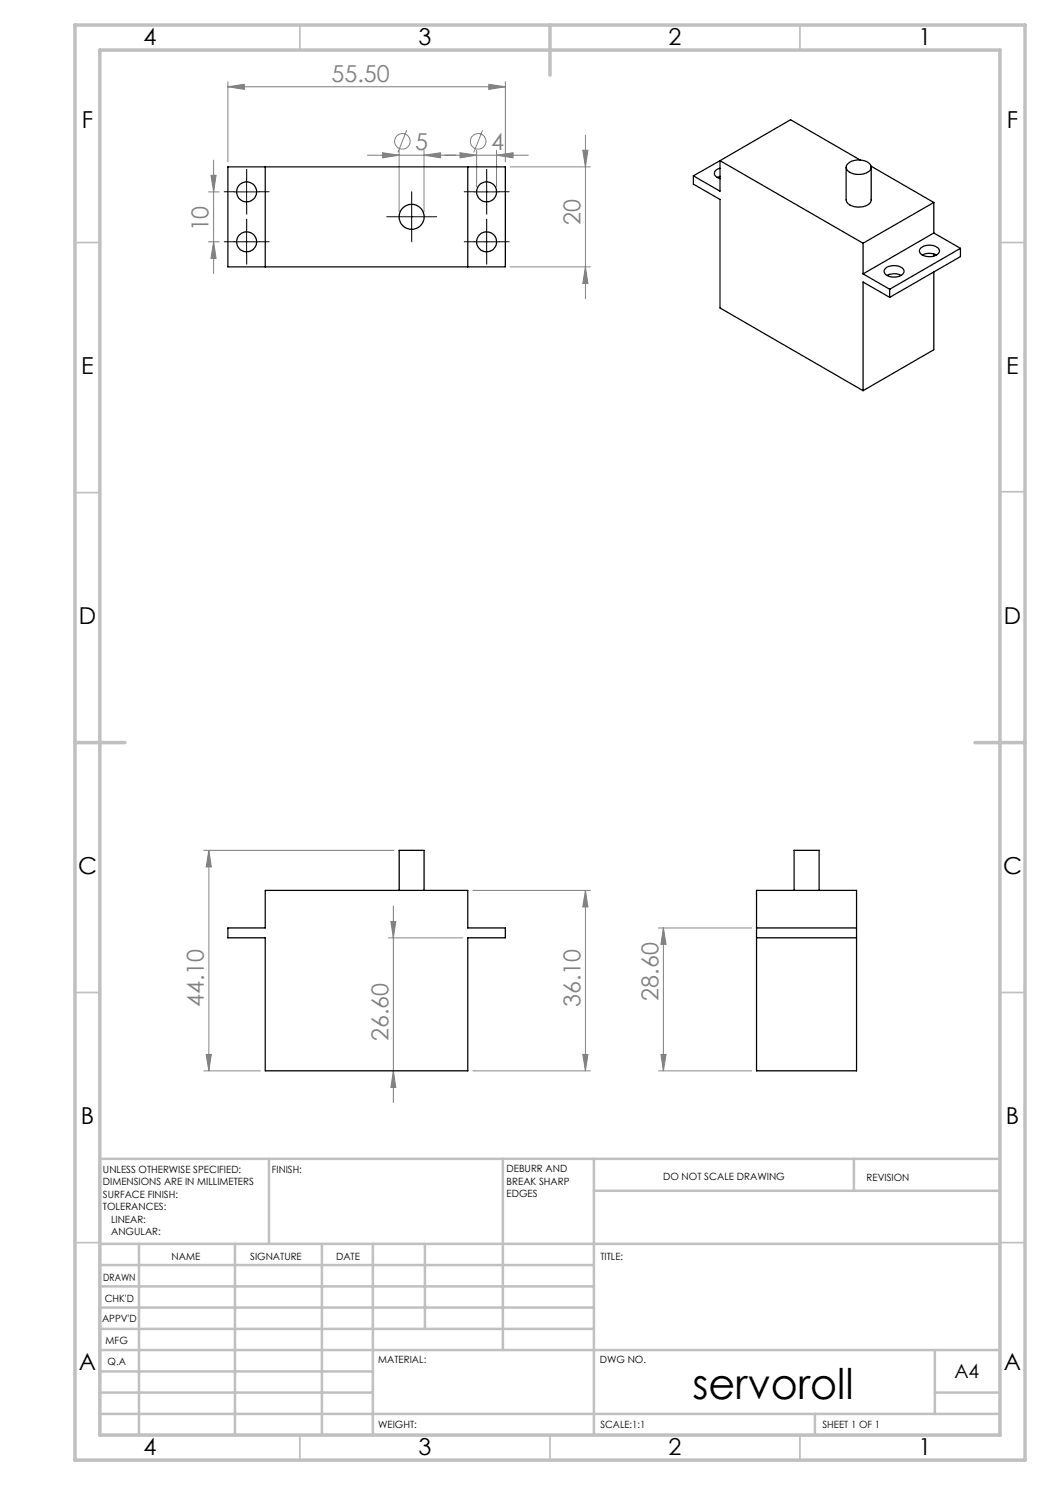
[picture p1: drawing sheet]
<svg xmlns="http://www.w3.org/2000/svg" width="210mm" height="297mm" viewBox="0 0 210 297" stroke-linecap="round" stroke-linejoin="round" font-family="sans-serif">
<g fill="none" stroke="#808080" stroke-width=".2">
<path d="M45.6 17.4l3.3-.5v1zM45.6 16.4v16M45.6 17.4h55.5M97.8 16.9l3.3 .5-3.3 .5zM101.1 16.4v16M41.7 38.4h2.1M42.2 35.1h1l-.5 3.3zM42.7 32v22.7M73.5 31h32.2M76.5 30.5l3.3 .5-3.3 .6zM79.8 30.1v12.3M81.4 26l-1.8 4.5"/>
<path d="M84.8 31l3.3-.5v1.1zM84.8 30.1v12.3M92 30.5l3.3 .5-3.3 .6zM95.3 30.1v7.3M96.5 26l-1.7 4.5M99.3 31l3.3-.5v1.1zM99.3 30.1v7.3M102.1 33.4h16M116.6 30.1h1l-.5 3.3zM117.1 27v32.7M41.7 48.4h2.1M42.7 48.4l.5 3.3h-1z"/>
<path d="M102.1 53.4h16M117.1 53.4l.5 3.3h-1zM40.7 170.1h38.1M41.8 170.1l.5 3.3h-1.1zM41.8 170.1v44.1M94.6 178.1h23.5M117.1 178.1l.5 3.3h-1zM117.1 178.1v36.1M77.7 187.6h14.9M78.2 184.3h1l-.5 3.3zM78.7 181.2v39.3M131.7 185.6h18.6"/>
<path d="M132.7 185.6l.5 3.3h-1zM132.7 185.6v28.6M40.7 214.2h11.4M41.2 210.9h1.1l-.5 3.3zM78.7 214.2l.5 3.3h-1zM94.6 214.2h23.5M116.6 210.9h1l-.5 3.3zM131.7 214.2h18.6M132.2 210.9h1l-.5 3.3z"/>
<circle cx="80.5" cy="28.3" r="1.56"/>
<circle cx="95.6" cy="28.3" r="1.56"/>
</g>
<g fill="none" stroke="#000" stroke-width=".2" stroke-dasharray="15.2 1.3 1.3 1.3">
<path d="M46.8 38.4h-2M49.3 35.9v-2M51.8 38.4h2M94.8 38.4h-2M97.3 35.9v-2M99.8 38.4h2M46.8 48.4h-2M49.3 40.9v2M49.3 45.9v-2M49.3 50.9v2M51.8 48.4h2M79.8 43.4h-2.5"/>
<path d="M82.3 40.9v-2.5M82.3 45.9v2.5M84.8 43.4h2.5M94.8 48.4h-2M97.3 40.9v2M97.3 45.9v-2M97.3 50.9v2M99.8 48.4h2"/>
</g>
<path d="M46.8 38.4h5M49.3 35.9v5M94.8 38.4h5M97.3 35.9v5M46.8 48.4h5M49.3 45.9v5M79.8 43.4h5M82.3 40.9v5M94.8 48.4h5M97.3 45.9v5" fill="none" stroke="#000" stroke-width=".2"/>
<g fill="none" stroke="#c0c0c0" stroke-width=".35">
<path d="M60 5v5M160 5v5M15 48.5h5M200 48.5h5M15 98.5h5M200 98.4h5M15 198.5h5M200 198.5h5M15 248.5h5M200 248.5h5M60 287v5M110 287v5"/>
<path d="M160 287v5"/>
</g>
<g fill="none" stroke="#c0c0c0" stroke-width=".5">
<path d="M53.8 231.8v17M100.6 231.8v38.2M118.8 231.8v55.2M118.8 238.2h81.2M170.8 231.8v6.4M200 231.8h-180v55.2M20 248.8h180M20 257.3h98.8M20 253h98.8M27.8 248.8v38.2M47 248.8v38.2M64.4 248.8v38.2"/>
<path d="M74.6 248.8v38.2M85 248.8v17M20 265.8h98.8M20 261.5h98.8M20 278.5h54.6M20 274.3h54.6M20 270h180M187 278.5h13M187 270v12.8M20 282.8h180M163 282.8v4.2"/>
</g>
<path d="M15 5h190v287h-190zM20 10h180v277h-180zM110 5v10M15 148.5h10M195 148.5h10" fill="none" stroke="#c0c0c0" stroke-width=".7"/>
<g fill="#808080">
<path d="M76.5 30.5l3.3 .5-3.3 .6zM84.8 31l3.3-.5v1.1zM92 30.5l3.3 .5-3.3 .6zM99.3 31l3.3-.5v1.1z"/>
<path d="M97.8 16.9l3.3 .5-3.3 .5zM45.6 17.4l3.3-.5v1z"/>
<path d="M41.2 210.9h1.1l-.5 3.3zM41.8 170.1l.5 3.3h-1.1zM117.1 53.4l.5 3.3h-1zM116.6 30.1h1l-.5 3.3z"/>
<path d="M117.1 178.1l.5 3.3h-1zM116.6 210.9h1l-.5 3.3zM78.2 184.3h1l-.5 3.3zM78.7 214.2l.5 3.3h-1zM42.2 35.1h1l-.5 3.3zM42.7 48.4l.5 3.3h-1zM132.7 185.6l.5 3.3h-1zM132.2 210.9h1l-.5 3.3z"/>
</g>
<g fill="none" stroke="#000" stroke-width=".25">
<path d="M45.6 33.4h55.5v20h-55.5zM53.1 33.4v20M93.6 33.4v20M138.7 35.2v1.6l5.3 3.1v21.7l28.6 16.5M143.4 35.5l.6 .2M144 33.7a.97 .97 0 0 0-1 .5 .97 .97 0 0 0 .3 1.1l.1 .2M144 35.3l-.6 .2M144 32.1v6.1l-5.3-3M144 32.1l28.6 16.5M144 32.1l-5.3 3.1M169.2 33.4v6.6a2.29 2.29 0 0 0 2.7 1.4 2.28 2.28 0 0 0 2.3-1.3v-6.7M169.5 32.8a3.4 3.4 0 0 1 4.6 .1 1.18 1.18 0 0 1-.9 1.7 3.2 3.2 0 0 1-3.9-.8v-.6z"/>
<path d="M172.1 32l-14-8-14.1 8.1M174.2 33.2l12.6 7.3M172.6 54.8l5.3 3.1M172.6 48.6v6.2M177.1 53.7a2.7 2.7 0 0 1 3.7 .3 1.38 1.38 0 0 1-1.6 1.4 2.03 2.03 0 0 1-2.4-1.1zM177.4 55.1a3 3 0 0 1 2.8 0M177.9 59.5l-5.3-3.1v21.7M177.9 57.9v1.6M184.1 49.6a2.65 2.65 0 0 1 3.7 .3 1.02 1.02 0 0 1-1 1.3 2.37 2.37 0 0 1-2.9-.9v-.3zM184.5 51a3 3 0 0 1 2.8 0M186.8 46.6l5.3 3.1M186.8 46.6l-14.2 8.2"/>
<path d="M186.8 40.5l-14.2 8.1M186.8 40.5v6.1M186.8 50.8v.4M186.8 54.4v15.6l-14.2 8.1M192.1 49.7v1.6l-14.2 8.2M192.1 49.7l-14.2 8.2M53.1 178.1h40.5v7.5h7.5v2h-7.5v26.6h-40.5v-26.6h-7.5v-2h7.5zM79.8 178.1v-8h5v8M151.3 178.1h20v36.1h-20zM158.8 178.1v-8h5v8M151.3 187.6h20M151.3 185.6h20"/>
<circle cx="49.3" cy="38.4" r="2"/>
<circle cx="97.3" cy="38.4" r="2"/>
<circle cx="49.3" cy="48.4" r="2"/>
<circle cx="82.3" cy="43.4" r="2.5"/>
<circle cx="97.3" cy="48.4" r="2"/>
</g>
<text font-size="8.5" x="138.5" y="279.7">servoroll</text>
<g font-size="4.7">
<text x="28.7" y="9">4</text>
<text x="83.7" y="9">3</text>
<text x="133.7" y="9">2</text>
<text x="183.7" y="9">1</text>
<text x="16.4" y="25.5">F</text>
<text x="201.4" y="25.5">F</text>
<text x="16.2" y="74.7">E</text>
<text x="201.2" y="74.7">E</text>
<text x="15.8" y="124.7">D</text>
<text x="200.8" y="124.7">D</text>
<text x="15.6" y="174.7">C</text>
<text x="200.6" y="174.7">C</text>
<text x="16.2" y="224.7">B</text>
<text x="201.2" y="224.7">B</text>
<text x="15.8" y="274">A</text>
<text x="200.8" y="274">A</text>
<text x="28.7" y="291">4</text>
<text x="83.7" y="291">3</text>
<text x="133.7" y="291">2</text>
<text x="183.7" y="291">1</text>
</g>
<g font-size="4.7" fill="#808080">
<text x="66.3" y="16.3">55.50</text>
<text x="83.1" y="30">5</text>
<text x="98.2" y="30">4</text>
<text x="41.7" y="46.3" transform="rotate(-90 41.7 46.3)">10</text>
<text x="116.1" y="45" transform="rotate(-90 116.1 45)">20</text>
<text x="40.8" y="201.4" transform="rotate(-90 40.8 201.4)">44.10</text>
<text x="116.1" y="201.4" transform="rotate(-90 116.1 201.4)">36.10</text>
<text x="131.7" y="200.1" transform="rotate(-90 131.7 200.1)">28.60</text>
<text x="77.7" y="208.2" transform="rotate(-90 77.7 208.2)">26.60</text>
</g>
<text font-size="3.9" x="190.9" y="275.5">A4</text>
<g font-size="2">
<text x="20.6" y="234.6">UNLESS OTHERWISE SPECIFIED:</text>
<text x="20.6" y="237.1">DIMENSIONS ARE IN MILLIMETERS</text>
<text x="20.6" y="239.6">SURFACE FINISH:</text>
<text x="54.4" y="234.6">FINISH:</text>
<text x="101.3" y="234.5">DEBURR AND</text>
<text x="101.3" y="237">BREAK SHARP</text>
<text x="101.3" y="239.5">EDGES</text>
<text x="132.6" y="236">DO NOT SCALE DRAWING</text>
<text x="173.3" y="236.2">REVISION</text>
<text x="20.6" y="242.1">TOLERANCES:</text>
<text x="22.2" y="244.6">LINEAR:</text>
<text x="22.2" y="247.1">ANGULAR:</text>
<text x="34.3" y="252">NAME</text>
<text x="50" y="251.9">SIGNATURE</text>
<text x="67.2" y="251.9">DATE</text>
<text x="120.1" y="251.9">TITLE:</text>
<text x="20.6" y="256.1">DRAWN</text>
<text x="20.9" y="260.3">CHK'D</text>
<text x="20.4" y="264.4">APPV'D</text>
<text x="21.1" y="268.8">MFG</text>
<text x="21.5" y="273">Q.A</text>
<text x="75.6" y="272.5">MATERIAL:</text>
<text x="120" y="272.5">DWG NO.</text>
<text x="75.6" y="285.5">WEIGHT:</text>
<text x="120.1" y="285.6">SCALE:1:1</text>
<text x="164.5" y="285.6">SHEET 1 OF 1</text>
</g>
</svg>
